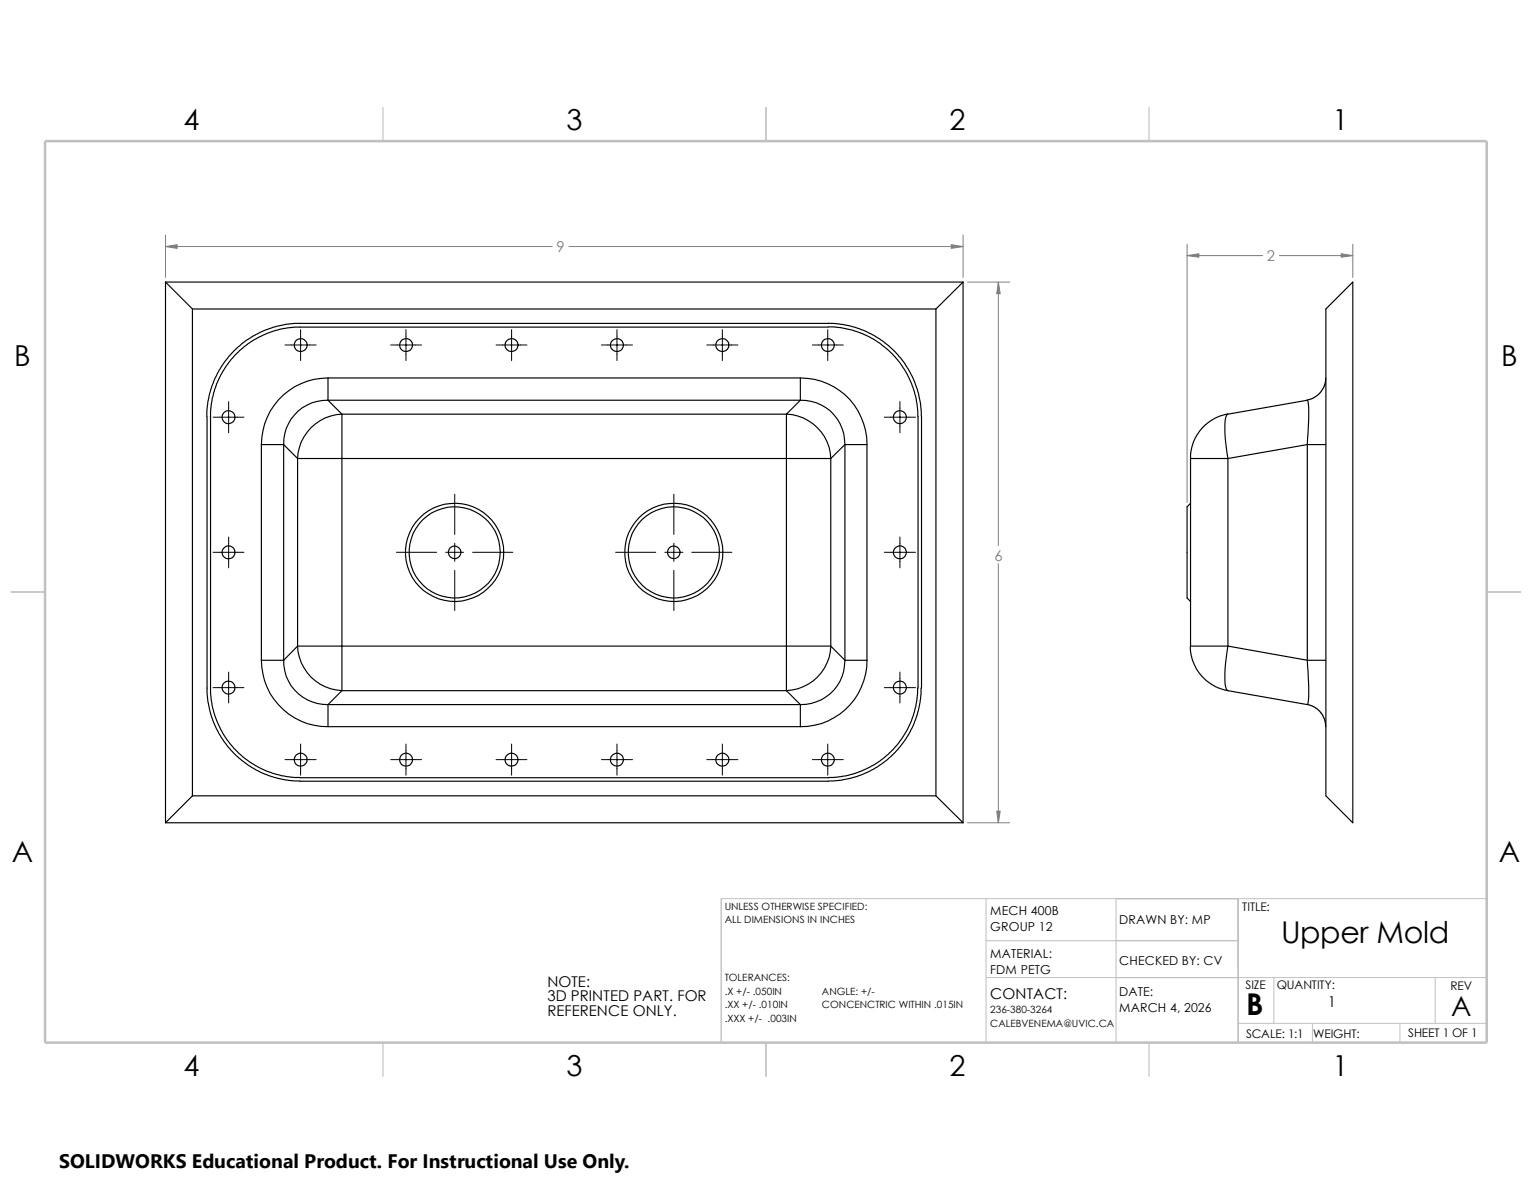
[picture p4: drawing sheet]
<svg xmlns="http://www.w3.org/2000/svg" width="279mm" height="216mm" viewBox="0 0 279 216" stroke-linecap="round" stroke-linejoin="round" font-family="sans-serif">
<path d="M179.8 178.3h91.3M179.8 163.9v26.2M179.8 171.5h46M203.5 163.9v26.2M225.8 163.9v26.2h-119M232.3 178.3v8.3M261.7 178.3v8.3M271.1 163.9h-139.6v26.2M225.8 186.6h45.3M239.4 186.6v3.5M255.3 186.6v3.5" fill="none" stroke="#c0c0c0" stroke-width=".18"/>
<path d="M69.8 19.6v6.1M139.7 19.6v6.1M209.5 19.6v6.1M2 107.9h6.2M271.1 107.9h6.2M69.8 190.1v6.2M139.7 190.1v6.2M209.5 190.1v6.2" fill="none" stroke="#c0c0c0" stroke-width=".21"/>
<path d="M8.2 25.7h262.9v164.4h-262.9z" fill="none" stroke="#c0c0c0" stroke-width=".47"/>
<g fill="none" stroke="#000" stroke-width=".21">
<path d="M30.2 51.4l4.9 4.9M30.2 51.4h145.4M30.2 51.4v98.6M35.1 56.3h135.6M35.1 56.3v88.8M151 59.6l2.3 .1 2.1 .5 2.9 1.1 2.4 1.5 2.5 2.3 1.7 2.3 1.3 2.5 .8 2.4 .4 3.7v49.5M151 59h-97.3l-1.3 .1-2.7 .6-1.7 .7-1.9 .9-2.1 1.4-2.2 2.2-1.8 2.6-1.3 2.9-.8 3-.2 2.5M151 59.6h-97.3l-1.2 .2-3.1 .7-3 1.4-2.7 2-1.5 1.6-1.6 2.4-1.1 2.1-.8 2.7-.3 3.3M151 58.9l2.6 .2 3 .8 2.9 1.3 1.7 1.2 2.1 1.8 1.7 2.1 1.5 2.5 1 2.8 .4 2.1 .2 2.3v49.5M170.7 56.3v88.8M175.6 51.4l-4.9 4.9M175.6 51.4v98.6"/>
<path d="M246.7 51.4v98.6l-4.9-4.9v-88.8zM37.8 76v50.5l.5 3.3 .8 2.2 1.2 2.4 1.9 2.5 1.8 1.7 2.3 1.6 2.8 1.3 3.1 .7 2.5 .3M38.4 76v50.4l.1 1.3 .3 1.5 .7 2.2 .8 1.8 1.1 1.7 1.3 1.6 2 1.9 2.4 1.5 1.7 .8 2.7 .8 3.2 .3h96.3l2.2-.2 3.2-.7 2.9-1.4 2.8-2 1.5-1.6 1.6-2.3 1-2.2 .8-2.7 .4-3.3M41.7 76v.1zM54.8 62.9h.1zM59.8 68.9a12.1 12.1 0 0 0-12.1 12.2M59.8 73a7.8 7.8 0 0 0-8.1 8.1M59.8 68.9v4.1M59.8 73l2.6 2.5M59.8 73h86.2M59.8 68.9h86.2M62.4 75.5h81"/>
<path d="M62.4 75.5a8.4 8.4 0 0 0-8.1 8.1M62.4 75.5v8.1M74.1 62.9h.1M93.3 62.9h.1M112.5 62.9h.1zM131.7 62.9h.1zM143.4 75.5v8.1M143.4 75.5a8.4 8.4 0 0 1 8.1 8.1M146 73l-2.6 2.5M146 68.9v4.1M146 68.9a12 12 0 0 1 12.1 12.2M146 73a7.9 7.9 0 0 1 8.1 8.1"/>
<path d="M151 62.9h.1M164.1 76v.1zM223.9 75.5l-1.7 .4-.8 .4-1.2 .9-.9 .8-1 1.3-.6 1.2-.5 1.7-.1 1.4M241.8 68.9l-.3 1.5-.8 1.3-1.1 .9-1.2 .3M47.7 81.1h4M47.7 81.1v39.3M51.7 81.1l2.6 2.5M51.7 81.1v39.3M54.3 83.6h8.1M54.3 83.6v34.2M62.4 83.6h81M62.4 83.6v34.2"/>
<path d="M143.4 83.6h8.1M143.4 83.6v34.2M151.5 83.6v34.2M154.1 81.1h4M154.1 81.1l-2.6 2.5M154.1 81.1v39.3M158.1 81.1v39.3M217.1 83.6h6.8M217.1 83.6v34.2h6.8M217.1 91.8l-.6 .6v16.7l.6 .6M223.9 83.6v34.2M238.4 81.1h3.4"/>
<path d="M238.4 81.1l.2-3.8a10.8 10.8 0 0 0-.2-4.3l-14.5 2.5a1.8 1.8 0 0 0-.5 1.8v2.3l.5 4M238.4 81.1v39.3M238.4 81.1l-14.5 2.5M41.7 100.7h.1M54.3 117.8h8.1M54.3 117.8a8.4 8.4 0 0 0 8.1 8.1M54.3 117.8l-2.6 2.6M62.4 117.8h81M62.4 117.8v8.1M143.4 117.8v8.1M143.4 117.8h8.1M151.5 117.8a8.4 8.4 0 0 1-8.1 8.1"/>
<path d="M151.5 117.8l2.6 2.6M164.1 100.7l.1 .1zM217.1 117.8v1.1l.4 1.6 .7 1.5 1 1.4 .8 .7 1.5 1 .8 .4 1.6 .4M223.9 117.8l14.5 2.6M223.9 117.8a24.6 24.6 0 0 0-.4 7.4l.4 .7M41.7 125.4h.1M47.7 120.4h4M47.7 120.4a12.1 12.1 0 0 0 12.1 12.1M51.7 120.4a7.9 7.9 0 0 0 8.1 8.1M54.8 138.5l.1 .1zM59.8 128.5v4M59.8 128.5h86.2"/>
<path d="M59.8 132.5h86.2M62.4 125.9h81M62.4 125.9l-2.6 2.6M74 138.5l.1 .1zM93.3 138.5h.1M112.5 138.5l.1 .1zM131.7 138.5l.1 .1zM143.4 125.9l2.6 2.6M146 128.5v4M151 138.5v.1zM154.1 120.4a7.9 7.9 0 0 1-8.1 8.1M154.1 120.4h4"/>
<path d="M158.1 120.4a12 12 0 0 1-12.1 12.1M164.1 125.3l.1 .1zM168 125.4l-.2 2.6-.5 2.3-.5 1.5-1.6 3-1.4 1.8-2 1.9-2.5 1.8-2.9 1.3-3.1 .7-2.3 .2h-96.3M223.9 125.9l14.5 2.6M238.4 120.4l.2 3.8a11.1 11.1 0 0 1-.2 4.3M238.4 120.4h3.4M238.4 128.5l1.4 .4 1.2 1.1 .6 1.1 .2 1.4M30.2 150h145.4M35.1 145.1l-4.9 4.9M35.1 145.1h135.6M170.7 145.1l4.9 4.9"/>
<circle cx="41.7" cy="76.1" r="1.18"/>
<circle cx="54.8" cy="62.9" r="1.18"/>
<circle cx="74" cy="62.9" r="1.18"/>
<circle cx="93.3" cy="62.9" r="1.19"/>
<circle cx="112.5" cy="62.9" r="1.18"/>
<circle cx="131.7" cy="62.9" r="1.18"/>
<circle cx="151" cy="62.9" r="1.18"/>
<circle cx="164.1" cy="76.1" r="1.19"/>
<circle cx="41.7" cy="100.7" r="1.17"/>
<circle cx="82.9" cy="100.7" r="8.3"/>
<circle cx="82.9" cy="100.7" r="9"/>
<circle cx="82.9" cy="100.7" r="1.16"/>
<circle cx="122.9" cy="100.7" r="9"/>
<circle cx="122.9" cy="100.7" r="1.16"/>
<circle cx="122.9" cy="100.7" r="8.3"/>
<circle cx="164.1" cy="100.7" r="1.18"/>
<circle cx="41.7" cy="125.4" r="1.17"/>
<circle cx="54.8" cy="138.5" r="1.18"/>
<circle cx="74" cy="138.5" r="1.18"/>
<circle cx="93.3" cy="138.5" r="1.19"/>
<circle cx="112.5" cy="138.5" r="1.18"/>
<circle cx="131.7" cy="138.5" r="1.18"/>
<circle cx="151" cy="138.5" r="1.18"/>
<circle cx="164.1" cy="125.4" r="1.18"/>
</g>
<g fill="none" stroke="#000" stroke-width=".18">
<path d="M38.9 76.1h5.6M41.7 73.2v5.7M52 62.9h5.7M54.8 60.1v5.6M71.2 62.9h5.7M74 60.1v5.6M90.5 62.9h5.6M93.3 60.1v5.6M109.7 62.9h5.7M112.5 60.1v5.6M128.9 62.9h5.7M131.7 60.1v5.6"/>
<path d="M148.2 62.9h5.6M151 60.1v5.6M161.3 76.1h5.7M164.1 73.2v5.7M41.7 97.9v5.6M82.9 90.1v7.4M82.9 99.1v3.3M122.9 90.1v7.4M122.9 99.1v3.3M164.1 97.9v5.6M38.9 100.7h5.6M72.3 100.7h7.3"/>
<path d="M81.3 100.7h3.2M82.9 104v7.3M86.2 100.7h7.3M112.3 100.7h7.3M121.2 100.7h3.3M122.9 104v7.3M126.2 100.7h7.3M161.3 100.7h5.7M38.9 125.4h5.6M41.7 122.6v5.6M52 138.5h5.7M54.8 135.7v5.7"/>
<path d="M71.2 138.5h5.7M74 135.7v5.7M90.5 138.5h5.6M93.3 135.7v5.7M109.7 138.5h5.7M112.5 135.7v5.7M128.9 138.5h5.7M131.7 135.7v5.7M148.2 138.5h5.6M151 135.7v5.7M161.3 125.4h5.7M164.1 122.6v5.6"/>
</g>
<path d="M30.2 45h70.5M30.2 42.9v7.7M103.8 45h71.8M175.6 42.9v7.7M176.4 51.4h7.7M182.1 51.4v48.1M216.5 44.5v47.1M216.5 46.6h13.8M233.3 46.6h13.4M246.7 44.5v6.1M182.1 102.8v47.2M176.4 150h7.7" fill="none" stroke="#808080" stroke-width=".18"/>
<g fill="#808080" stroke="#808080" stroke-width=".18">
<path d="M30.2 45l2.1-.4v.7z"/>
<path d="M173.5 44.6l2.1 .4-2.1 .3z"/>
<path d="M182.1 51.4l.3 2.2h-.6z"/>
<path d="M181.8 147.9h.6l-.3 2.1z"/>
<path d="M216.5 46.6l2.2-.3v.6z"/>
<path d="M244.6 46.3l2.1 .3-2.1 .3z"/>
</g>
<path d="M10.8 209.2h104.1v6.7h-104.1z" fill="#fff"/>
<g font-size="5.5">
<text x="233.7" y="172">Upper Mold</text>
<text x="227.3" y="185.2">B</text>
</g>
<g font-size="5.3">
<text x="33.4" y="23.7">4</text>
<text x="103.3" y="23.7">3</text>
<text x="173.1" y="23.7">2</text>
<text x="243" y="23.7">1</text>
<text x="2.6" y="66.8">B</text>
<text x="273.8" y="66.8">B</text>
<text x="2.2" y="157.2">A</text>
<text x="273.3" y="157.2">A</text>
<text x="33.4" y="196.2">4</text>
<text x="103.3" y="196.2">3</text>
<text x="173.1" y="196.2">2</text>
<text x="243" y="196.2">1</text>
</g>
<text font-size="5" x="264.7" y="185.3">A</text>
<text font-size="3.6" x="10.8" y="213">SOLIDWORKS Educational Product. For Instructional Use Only.</text>
<g font-size="2.7" fill="#808080">
<text x="101.5" y="46">9</text>
<text x="231" y="47.7">2</text>
<text x="181.3" y="102.2">6</text>
</g>
<g font-size="2.7">
<text x="99.8" y="179.9">NOTE:</text>
<text x="99.8" y="182.6">3D PRINTED PART. FOR</text>
<text x="99.8" y="185.3">REFERENCE ONLY.</text>
<text x="180.6" y="182.1">CONTACT:</text>
<text x="242.1" y="183.6">1</text>
</g>
<g font-size="2.2">
<text x="180.6" y="166.9">MECH 400B</text>
<text x="226.6" y="166.1">TITLE:</text>
<text x="180.6" y="169.8">GROUP 12</text>
<text x="204.1" y="168.4">DRAWN BY: MP</text>
<text x="180.6" y="174.7">MATERIAL:</text>
<text x="180.6" y="177.6">FDM PETG</text>
<text x="204.1" y="175.9">CHECKED BY: CV</text>
<text x="204.1" y="184.6">MARCH 4, 2026</text>
<text x="204.1" y="181.6">DATE:</text>
<text x="227.2" y="180.4">SIZE</text>
<text x="232.8" y="180.4">QUANTITY:</text>
<text x="264.5" y="180.5">REV</text>
<text x="227.2" y="189.2">SCALE: 1:1</text>
<text x="239.5" y="189.2">WEIGHT:</text>
<text x="256.8" y="189.1">SHEET 1 OF 1</text>
</g>
<g font-size="1.8">
<text x="132.2" y="165.9">UNLESS OTHERWISE SPECIFIED:</text>
<text x="132.2" y="168.4">ALL DIMENSIONS IN INCHES</text>
<text x="132.2" y="178.9">TOLERANCES:</text>
<text x="132.2" y="183.9">.XX +/- .010IN</text>
<text x="132.2" y="181.4">.X +/- .050IN</text>
<text x="149.9" y="181.4">ANGLE: +/-</text>
<text x="149.9" y="183.9">CONCENCTRIC WITHIN .015IN</text>
<text x="180.6" y="184.8">236-380-3264</text>
<text x="132.2" y="186.4">.XXX +/- .003IN</text>
<text x="180.6" y="187.2">CALEBVENEMA@UVIC.CA</text>
</g>
</svg>
